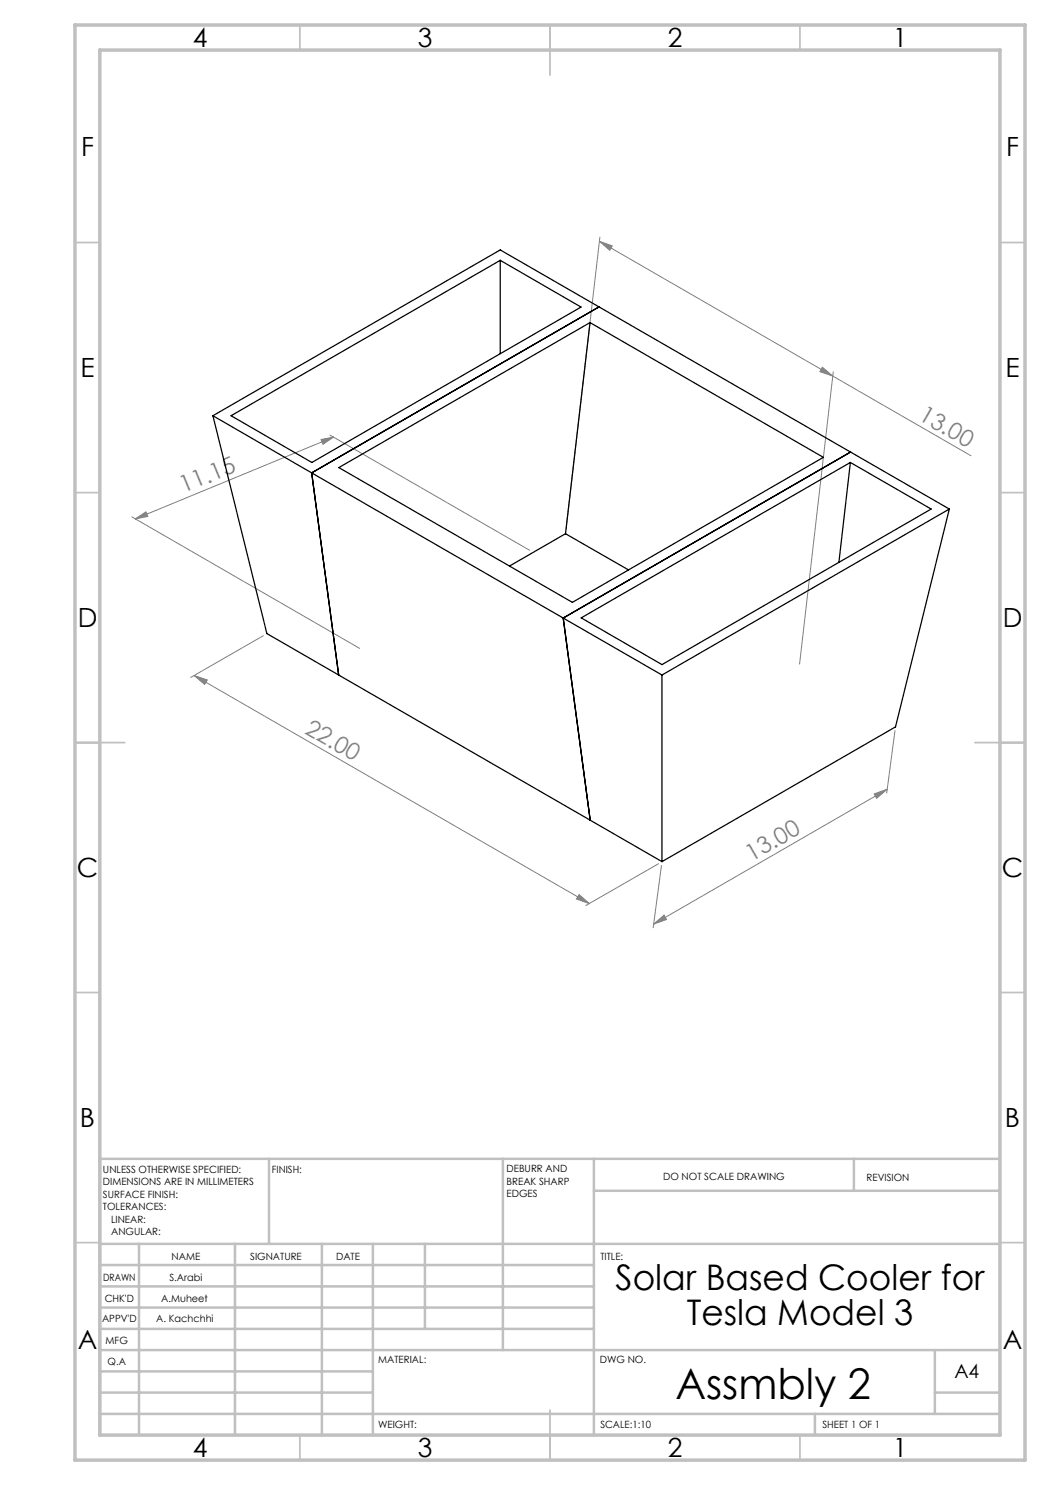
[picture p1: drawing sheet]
<svg xmlns="http://www.w3.org/2000/svg" width="210mm" height="297mm" viewBox="0 0 210 297" stroke-linecap="round" stroke-linejoin="round" font-family="sans-serif">
<g fill="none" stroke="#808080" stroke-width=".2">
<path d="M119.9 48.3l46.6 26.9M119.9 48.3l2.5 .9-.4 .9zM120 47.4l-6.8 58.5M164.5 73.4l2 1.8-2.5-.9zM166.5 75.2l27.7 16M166.7 74.4l-6.8 58.4M64.2 87.9l2.5-.5-2.1 1.5zM66 87l39.9 23.1M66.7 87.4l-39.6 16.4M26.4 103.4l45.5 26.3M27.1 103.8l2.1-1.4 .4 .9zM38.8 135.1l79.1 45.6"/>
<path d="M38.8 135.1l2.7 .9-.6 .9zM52.7 127.1l-14.6 8.4M174.8 158.8l2.6-.9-2.1 1.8zM177.4 157.9l-46.7 26.9M179 146.1l-1.7 12.5M115.8 178.9l2.1 1.8-2.6-.9zM131.7 172.8l-14.5 8.3M132.3 173.1l-1.7 12.5M130.7 184.8l2.1-1.8 .5 .9z"/>
</g>
<g fill="none" stroke="#c0c0c0" stroke-width=".35">
<path d="M60 5v5M110 5v10M160 5v5M15 48.5h5M200 48.5h5M15 98.5h5M200 98.5h5M15 148.5h10M195 148.5h10M15 198.5h5M200 198.5h5M15 248.5h5"/>
<path d="M200 248.5h5M60 287v5M110 282v10M160 287v5"/>
</g>
<g fill="none" stroke="#c0c0c0" stroke-width=".5">
<path d="M53.8 231.8v17M100.6 231.8v38.2M118.8 231.8v55.2M118.8 238.2h81.2M170.8 231.8v6.4M200 231.8h-180v55.2M20 248.8h180M20 257.3h98.8M20 253h98.8M27.8 248.8v38.2M47 248.8v38.2M64.4 248.8v38.2"/>
<path d="M74.6 248.8v38.2M85 248.8v17M20 265.8h98.8M20 261.5h98.8M20 278.5h54.6M20 274.3h54.6M20 270h180M187 278.5h13M187 270v12.8M20 282.8h180M163 282.8v4.2"/>
</g>
<path d="M15 5h190v287h-190zM20 10h180v277h-180z" fill="none" stroke="#c0c0c0" stroke-width=".7"/>
<g fill="#808080">
<path d="M164.5 73.4l2 1.8-2.5-.9zM119.9 48.3l2.5 .9-.4 .9z"/>
<path d="M115.8 178.9l2.1 1.8-2.6-.9zM38.8 135.1l2.7 .9-.6 .9z"/>
<path d="M27.1 103.8l2.1-1.4 .4 .9zM64.2 87.9l2.5-.5-2.1 1.5z"/>
<path d="M130.7 184.8l2.1-1.8 .5 .9zM174.8 158.8l2.6-.9-2.1 1.8z"/>
</g>
<g fill="none" stroke="#000" stroke-width=".25">
<path d="M100 52.1v18.6M118 64.5l-4.9 42.2M119.8 61.4l-57.5 33.2 5.4 40.4M42.6 83.1l57.4-33.1 70.1 40.4M42.6 83.1l70 40.5M42.6 83.1l10.8 43.6 64.6 37.3M46.2 83.1l53.8-31 16.2 9.3-53.8 31.1zM67.8 93.5l50.2-29 46.7 27-50.2 29zM170.1 92.5l-2.3 20M170.1 90.4l-57.5 33.2M170.1 90.4l19.8 11.4M113.1 106.7l-11.2 6.5"/>
<path d="M113.1 106.7l12.6 7.3M189.9 101.8l-57.5 33.2M189.9 101.8l-10.8 43.6-46.7 26.9M112.6 123.6l19.8 11.4M112.6 123.6l5.4 40.4M116.2 123.6l53.9-31.1 16.1 9.3-53.8 31.1zM132.4 135v37.3M118 164l14.4 8.3"/>
</g>
<text font-size="8.5" x="135.1" y="279.7">Assmbly 2</text>
<g font-size="7.1">
<text x="123.1" y="258">Solar Based Cooler for</text>
<text x="137.3" y="265.1">Tesla Model 3</text>
</g>
<g font-size="5.3">
<text x="38.5" y="9.5">4</text>
<text x="83.5" y="9.5">3</text>
<text x="133.6" y="9.5">2</text>
<text x="178.6" y="9.5">1</text>
<text x="16.2" y="31.2">F</text>
<text x="201.2" y="31.2">F</text>
<text x="16.1" y="75.5">E</text>
<text x="201.1" y="75.5">E</text>
<text x="15.5" y="125.5">D</text>
<text x="200.5" y="125.5">D</text>
<text x="15.4" y="175.5">C</text>
<text x="200.4" y="175.5">C</text>
<text x="16" y="225.5">B</text>
<text x="201" y="225.5">B</text>
<text x="15.5" y="269.8">A</text>
<text x="200.5" y="269.8">A</text>
<text x="38.5" y="291.5">4</text>
<text x="83.5" y="291.5">3</text>
<text x="133.6" y="291.5">2</text>
<text x="178.6" y="291.5">1</text>
</g>
<g font-size="4.7" fill="#808080">
<text x="183.5" y="83.8" transform="rotate(30 183.5 83.8)">13.00</text>
<text x="36.7" y="98.7" transform="rotate(-22 36.7 98.7)">11.15</text>
<text x="60.8" y="146.6" transform="rotate(30 60.8 146.6)">22.00</text>
<text x="150.3" y="172.3" transform="rotate(-30 150.3 172.3)">13.00</text>
</g>
<text font-size="3.9" x="190.9" y="275.5">A4</text>
<g font-size="2">
<text x="20.6" y="234.6">UNLESS OTHERWISE SPECIFIED:</text>
<text x="20.6" y="237.1">DIMENSIONS ARE IN MILLIMETERS</text>
<text x="20.6" y="239.6">SURFACE FINISH:</text>
<text x="54.4" y="234.6">FINISH:</text>
<text x="101.3" y="234.5">DEBURR AND</text>
<text x="101.3" y="237">BREAK SHARP</text>
<text x="101.3" y="239.5">EDGES</text>
<text x="132.6" y="236">DO NOT SCALE DRAWING</text>
<text x="173.3" y="236.2">REVISION</text>
<text x="20.6" y="242.1">TOLERANCES:</text>
<text x="22.2" y="244.6">LINEAR:</text>
<text x="22.2" y="247.1">ANGULAR:</text>
<text x="34.3" y="252">NAME</text>
<text x="50" y="251.9">SIGNATURE</text>
<text x="67.2" y="251.9">DATE</text>
<text x="120.1" y="251.9">TITLE:</text>
<text x="20.6" y="256.1">DRAWN</text>
<text x="33.9" y="256.1">S.Arabi</text>
<text x="20.9" y="260.3">CHK'D</text>
<text x="32.2" y="260.3">A.Muheet</text>
<text x="20.4" y="264.4">APPV'D</text>
<text x="21.1" y="268.8">MFG</text>
<text x="31.2" y="264.4">A. Kachchhi</text>
<text x="21.5" y="273">Q.A</text>
<text x="75.6" y="272.5">MATERIAL:</text>
<text x="120" y="272.5">DWG NO.</text>
<text x="75.6" y="285.5">WEIGHT:</text>
<text x="120.1" y="285.6">SCALE:1:10</text>
<text x="164.5" y="285.6">SHEET 1 OF 1</text>
</g>
</svg>
